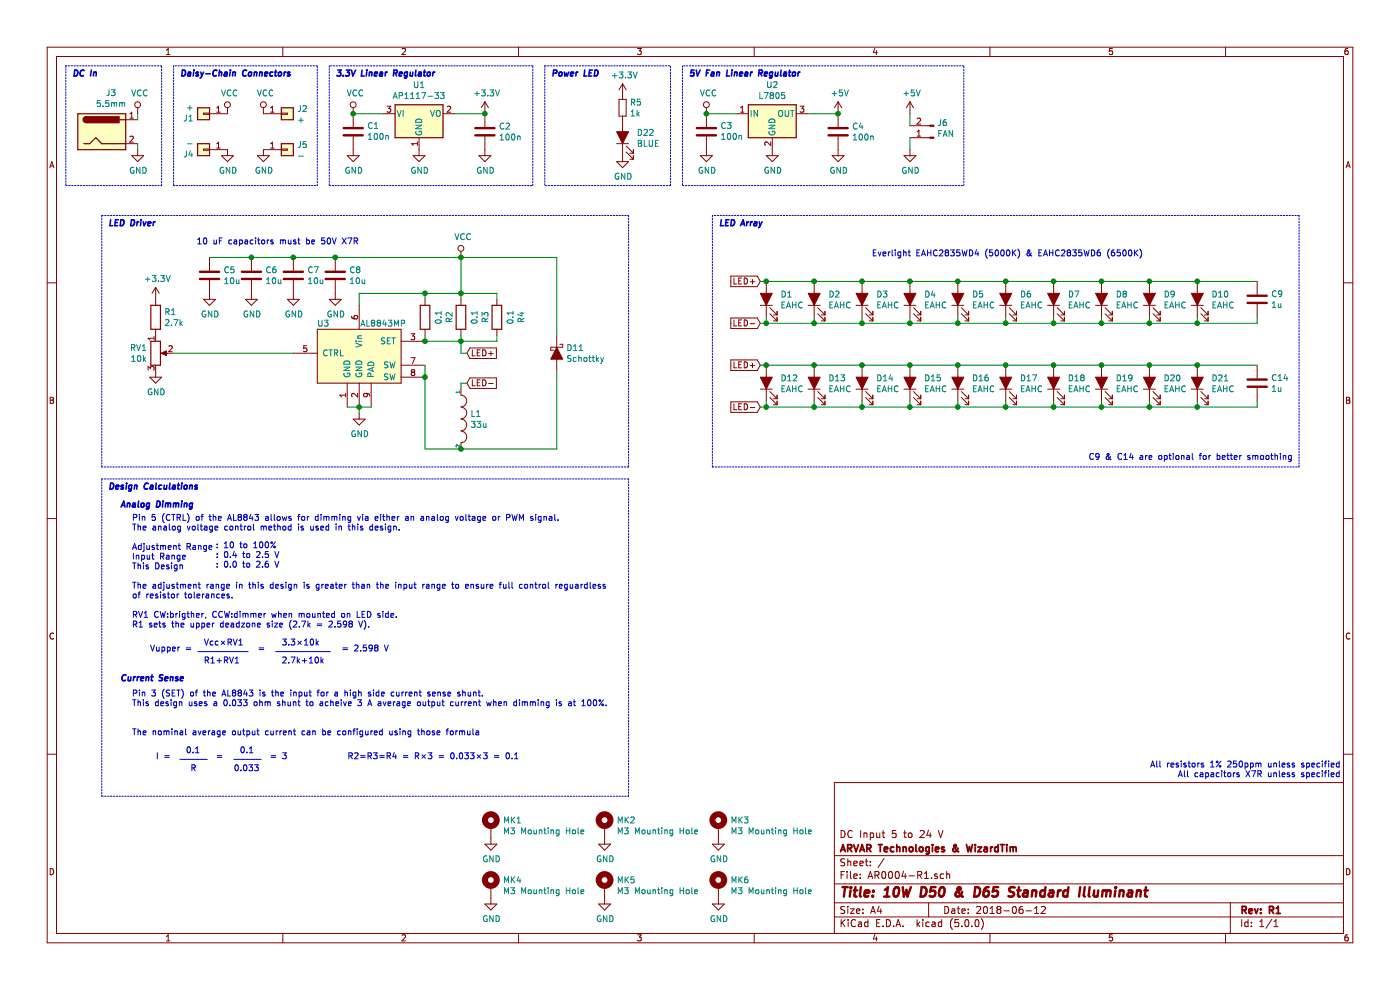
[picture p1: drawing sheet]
EESchema Schematic File Version 4
LIBS:AR0004-R1-cache
EELAYER 26 0
EELAYER END
$Descr A4 11693 8268
encoding utf-8
Sheet 1 1
Title "10W D50 & D65 Standard Illuminant"
Date "2018-06-12"
Rev "R1"
Comp "ARVAR Technologies & WizardTim"
Comment1 "DC Input 5 to 24 V"
Comment2 ""
Comment3 ""
Comment4 ""
$EndDescr
$Comp
L Device:LED_ALT D12
U 1 1
P 6400 3200
F 0 "D12" V 6438 3083 50  0000 R CNN
F 1 "EAHC" V 6347 3083 50  0000 R CNN
F 2 "LEDs:LED_PLCC_2835" H 6400 3200 50  0001 C CNN
F 3 "~" H 6400 3200 50  0001 C CNN
	1    6400 3200
	0    -1   -1   0   
$EndComp
$Comp
L Device:LED_ALT D13
U 1 1
P 6800 3200
F 0 "D13" V 6838 3083 50  0000 R CNN
F 1 "EAHC" V 6747 3083 50  0000 R CNN
F 2 "LEDs:LED_PLCC_2835" H 6800 3200 50  0001 C CNN
F 3 "~" H 6800 3200 50  0001 C CNN
	1    6800 3200
	0    -1   -1   0   
$EndComp
$Comp
L Device:LED_ALT D14
U 1 1
P 7200 3200
F 0 "D14" V 7238 3083 50  0000 R CNN
F 1 "EAHC" V 7147 3083 50  0000 R CNN
F 2 "LEDs:LED_PLCC_2835" H 7200 3200 50  0001 C CNN
F 3 "~" H 7200 3200 50  0001 C CNN
	1    7200 3200
	0    -1   -1   0   
$EndComp
$Comp
L Device:LED_ALT D15
U 1 1
P 7600 3200
F 0 "D15" V 7638 3083 50  0000 R CNN
F 1 "EAHC" V 7547 3083 50  0000 R CNN
F 2 "LEDs:LED_PLCC_2835" H 7600 3200 50  0001 C CNN
F 3 "~" H 7600 3200 50  0001 C CNN
	1    7600 3200
	0    -1   -1   0   
$EndComp
$Comp
L Device:LED_ALT D16
U 1 1
P 8000 3200
F 0 "D16" V 8038 3083 50  0000 R CNN
F 1 "EAHC" V 7947 3083 50  0000 R CNN
F 2 "LEDs:LED_PLCC_2835" H 8000 3200 50  0001 C CNN
F 3 "~" H 8000 3200 50  0001 C CNN
	1    8000 3200
	0    -1   -1   0   
$EndComp
$Comp
L Device:LED_ALT D17
U 1 1
P 8400 3200
F 0 "D17" V 8438 3083 50  0000 R CNN
F 1 "EAHC" V 8347 3083 50  0000 R CNN
F 2 "LEDs:LED_PLCC_2835" H 8400 3200 50  0001 C CNN
F 3 "~" H 8400 3200 50  0001 C CNN
	1    8400 3200
	0    -1   -1   0   
$EndComp
$Comp
L Device:LED_ALT D18
U 1 1
P 8800 3200
F 0 "D18" V 8838 3083 50  0000 R CNN
F 1 "EAHC" V 8747 3083 50  0000 R CNN
F 2 "LEDs:LED_PLCC_2835" H 8800 3200 50  0001 C CNN
F 3 "~" H 8800 3200 50  0001 C CNN
	1    8800 3200
	0    -1   -1   0   
$EndComp
$Comp
L Device:LED_ALT D19
U 1 1
P 9200 3200
F 0 "D19" V 9238 3083 50  0000 R CNN
F 1 "EAHC" V 9147 3083 50  0000 R CNN
F 2 "LEDs:LED_PLCC_2835" H 9200 3200 50  0001 C CNN
F 3 "~" H 9200 3200 50  0001 C CNN
	1    9200 3200
	0    -1   -1   0   
$EndComp
$Comp
L Device:LED_ALT D20
U 1 1
P 9600 3200
F 0 "D20" V 9638 3083 50  0000 R CNN
F 1 "EAHC" V 9547 3083 50  0000 R CNN
F 2 "LEDs:LED_PLCC_2835" H 9600 3200 50  0001 C CNN
F 3 "~" H 9600 3200 50  0001 C CNN
	1    9600 3200
	0    -1   -1   0   
$EndComp
$Comp
L Device:LED_ALT D21
U 1 1
P 10000 3200
F 0 "D21" V 10038 3083 50  0000 R CNN
F 1 "EAHC" V 9947 3083 50  0000 R CNN
F 2 "LEDs:LED_PLCC_2835" H 10000 3200 50  0001 C CNN
F 3 "~" H 10000 3200 50  0001 C CNN
	1    10000 3200
	0    -1   -1   0   
$EndComp
$Comp
L Connector_Generic:Conn_01x01 J2
U 1 1
P 2400 950
F 0 "J2" H 2480 992 50  0000 L CNN
F 1 "+" H 2480 901 50  0000 L CNN
F 2 "Measurement_Points:Test_Point_Keystone_5019_Minature" H 2400 950 50  0001 C CNN
F 3 "~" H 2400 950 50  0001 C CNN
	1    2400 950 
	1    0    0    -1  
$EndComp
$Comp
L Connector_Generic:Conn_01x01 J5
U 1 1
P 2400 1250
F 0 "J5" H 2480 1292 50  0000 L CNN
F 1 "-" H 2480 1201 50  0000 L CNN
F 2 "Measurement_Points:Test_Point_Keystone_5019_Minature" H 2400 1250 50  0001 C CNN
F 3 "~" H 2400 1250 50  0001 C CNN
	1    2400 1250
	1    0    0    -1  
$EndComp
$Comp
L Connector_Generic:Conn_01x01 J1
U 1 1
P 1700 950
F 0 "J1" H 1780 992 50  0000 L CNN
F 1 "+" H 1780 901 50  0000 L CNN
F 2 "Measurement_Points:Test_Point_Keystone_5019_Minature" H 1700 950 50  0001 C CNN
F 3 "~" H 1700 950 50  0001 C CNN
	1    1700 950 
	-1   0    0    1   
$EndComp
$Comp
L Connector_Generic:Conn_01x01 J4
U 1 1
P 1700 1250
F 0 "J4" H 1780 1292 50  0000 L CNN
F 1 "-" H 1780 1201 50  0000 L CNN
F 2 "Measurement_Points:Test_Point_Keystone_5019_Minature" H 1700 1250 50  0001 C CNN
F 3 "~" H 1700 1250 50  0001 C CNN
	1    1700 1250
	-1   0    0    1   
$EndComp
$Comp
L Connector:Barrel_Jack J3
U 1 1
P 850 1100
F 0 "J3" H 928 1425 50  0000 C CNN
F 1 "5.5mm" H 928 1334 50  0000 C CNN
F 2 "Connectors:BARREL_JACK" H 900 1060 50  0001 C CNN
F 3 "~" H 900 1060 50  0001 C CNN
	1    850  1100
	1    0    0    -1  
$EndComp
$Comp
L Mechanical:Mounting_Hole_PAD MK4
U 1 1
P 4100 7400
F 0 "MK4" H 4200 7451 50  0000 L CNN
F 1 "M3 Mounting Hole" H 4200 7360 50  0000 L CNN
F 2 "Mounting_Holes:MountingHole_3.2mm_M3_ISO14580_Pad" H 4100 7400 50  0001 C CNN
F 3 "" H 4100 7400 50  0001 C CNN
	1    4100 7400
	1    0    0    -1  
$EndComp
$Comp
L power:GND #PWR038
U 1 1
P 4100 7500
F 0 "#PWR038" H 4100 7250 50  0001 C CNN
F 1 "GND" H 4105 7327 50  0000 C CNN
F 2 "" H 4100 7500 50  0001 C CNN
F 3 "" H 4100 7500 50  0001 C CNN
	1    4100 7500
	1    0    0    -1  
$EndComp
$Comp
L Mechanical:Mounting_Hole_PAD MK1
U 1 1
P 4100 6900
F 0 "MK1" H 4200 6951 50  0000 L CNN
F 1 "M3 Mounting Hole" H 4200 6860 50  0000 L CNN
F 2 "Mounting_Holes:MountingHole_3.2mm_M3_ISO14580_Pad" H 4100 6900 50  0001 C CNN
F 3 "" H 4100 6900 50  0001 C CNN
	1    4100 6900
	1    0    0    -1  
$EndComp
$Comp
L power:GND #PWR035
U 1 1
P 4100 7000
F 0 "#PWR035" H 4100 6750 50  0001 C CNN
F 1 "GND" H 4105 6827 50  0000 C CNN
F 2 "" H 4100 7000 50  0001 C CNN
F 3 "" H 4100 7000 50  0001 C CNN
	1    4100 7000
	1    0    0    -1  
$EndComp
$Comp
L Mechanical:Mounting_Hole_PAD MK5
U 1 1
P 5050 7400
F 0 "MK5" H 5150 7451 50  0000 L CNN
F 1 "M3 Mounting Hole" H 5150 7360 50  0000 L CNN
F 2 "Mounting_Holes:MountingHole_3.2mm_M3_ISO14580_Pad" H 5050 7400 50  0001 C CNN
F 3 "" H 5050 7400 50  0001 C CNN
	1    5050 7400
	1    0    0    -1  
$EndComp
$Comp
L power:GND #PWR039
U 1 1
P 5050 7500
F 0 "#PWR039" H 5050 7250 50  0001 C CNN
F 1 "GND" H 5055 7327 50  0000 C CNN
F 2 "" H 5050 7500 50  0001 C CNN
F 3 "" H 5050 7500 50  0001 C CNN
	1    5050 7500
	1    0    0    -1  
$EndComp
$Comp
L Mechanical:Mounting_Hole_PAD MK2
U 1 1
P 5050 6900
F 0 "MK2" H 5150 6951 50  0000 L CNN
F 1 "M3 Mounting Hole" H 5150 6860 50  0000 L CNN
F 2 "Mounting_Holes:MountingHole_3.2mm_M3_ISO14580_Pad" H 5050 6900 50  0001 C CNN
F 3 "" H 5050 6900 50  0001 C CNN
	1    5050 6900
	1    0    0    -1  
$EndComp
$Comp
L power:GND #PWR036
U 1 1
P 5050 7000
F 0 "#PWR036" H 5050 6750 50  0001 C CNN
F 1 "GND" H 5055 6827 50  0000 C CNN
F 2 "" H 5050 7000 50  0001 C CNN
F 3 "" H 5050 7000 50  0001 C CNN
	1    5050 7000
	1    0    0    -1  
$EndComp
$Comp
L Device:LED_ALT D1
U 1 1
P 6400 2500
F 0 "D1" V 6438 2383 50  0000 R CNN
F 1 "EAHC" V 6347 2383 50  0000 R CNN
F 2 "LEDs:LED_PLCC_2835" H 6400 2500 50  0001 C CNN
F 3 "~" H 6400 2500 50  0001 C CNN
	1    6400 2500
	0    -1   -1   0   
$EndComp
$Comp
L Device:LED_ALT D2
U 1 1
P 6800 2500
F 0 "D2" V 6838 2383 50  0000 R CNN
F 1 "EAHC" V 6747 2383 50  0000 R CNN
F 2 "LEDs:LED_PLCC_2835" H 6800 2500 50  0001 C CNN
F 3 "~" H 6800 2500 50  0001 C CNN
	1    6800 2500
	0    -1   -1   0   
$EndComp
$Comp
L Device:LED_ALT D3
U 1 1
P 7200 2500
F 0 "D3" V 7238 2383 50  0000 R CNN
F 1 "EAHC" V 7147 2383 50  0000 R CNN
F 2 "LEDs:LED_PLCC_2835" H 7200 2500 50  0001 C CNN
F 3 "~" H 7200 2500 50  0001 C CNN
	1    7200 2500
	0    -1   -1   0   
$EndComp
$Comp
L Device:LED_ALT D4
U 1 1
P 7600 2500
F 0 "D4" V 7638 2383 50  0000 R CNN
F 1 "EAHC" V 7547 2383 50  0000 R CNN
F 2 "LEDs:LED_PLCC_2835" H 7600 2500 50  0001 C CNN
F 3 "~" H 7600 2500 50  0001 C CNN
	1    7600 2500
	0    -1   -1   0   
$EndComp
$Comp
L Device:LED_ALT D5
U 1 1
P 8000 2500
F 0 "D5" V 8038 2383 50  0000 R CNN
F 1 "EAHC" V 7947 2383 50  0000 R CNN
F 2 "LEDs:LED_PLCC_2835" H 8000 2500 50  0001 C CNN
F 3 "~" H 8000 2500 50  0001 C CNN
	1    8000 2500
	0    -1   -1   0   
$EndComp
$Comp
L Device:LED_ALT D6
U 1 1
P 8400 2500
F 0 "D6" V 8438 2383 50  0000 R CNN
F 1 "EAHC" V 8347 2383 50  0000 R CNN
F 2 "LEDs:LED_PLCC_2835" H 8400 2500 50  0001 C CNN
F 3 "~" H 8400 2500 50  0001 C CNN
	1    8400 2500
	0    -1   -1   0   
$EndComp
$Comp
L Device:LED_ALT D7
U 1 1
P 8800 2500
F 0 "D7" V 8838 2383 50  0000 R CNN
F 1 "EAHC" V 8747 2383 50  0000 R CNN
F 2 "LEDs:LED_PLCC_2835" H 8800 2500 50  0001 C CNN
F 3 "~" H 8800 2500 50  0001 C CNN
	1    8800 2500
	0    -1   -1   0   
$EndComp
$Comp
L Device:LED_ALT D8
U 1 1
P 9200 2500
F 0 "D8" V 9238 2383 50  0000 R CNN
F 1 "EAHC" V 9147 2383 50  0000 R CNN
F 2 "LEDs:LED_PLCC_2835" H 9200 2500 50  0001 C CNN
F 3 "~" H 9200 2500 50  0001 C CNN
	1    9200 2500
	0    -1   -1   0   
$EndComp
$Comp
L Device:LED_ALT D9
U 1 1
P 9600 2500
F 0 "D9" V 9638 2383 50  0000 R CNN
F 1 "EAHC" V 9547 2383 50  0000 R CNN
F 2 "LEDs:LED_PLCC_2835" H 9600 2500 50  0001 C CNN
F 3 "~" H 9600 2500 50  0001 C CNN
	1    9600 2500
	0    -1   -1   0   
$EndComp
$Comp
L Device:LED_ALT D10
U 1 1
P 10000 2500
F 0 "D10" V 10038 2383 50  0000 R CNN
F 1 "EAHC" V 9947 2383 50  0000 R CNN
F 2 "LEDs:LED_PLCC_2835" H 10000 2500 50  0001 C CNN
F 3 "~" H 10000 2500 50  0001 C CNN
	1    10000 2500
	0    -1   -1   0   
$EndComp
$Comp
L Mechanical:Mounting_Hole_PAD MK6
U 1 1
P 6000 7400
F 0 "MK6" H 6100 7451 50  0000 L CNN
F 1 "M3 Mounting Hole" H 6100 7360 50  0000 L CNN
F 2 "Mounting_Holes:MountingHole_3.2mm_M3_ISO14580_Pad" H 6000 7400 50  0001 C CNN
F 3 "" H 6000 7400 50  0001 C CNN
	1    6000 7400
	1    0    0    -1  
$EndComp
$Comp
L power:GND #PWR040
U 1 1
P 6000 7500
F 0 "#PWR040" H 6000 7250 50  0001 C CNN
F 1 "GND" H 6005 7327 50  0000 C CNN
F 2 "" H 6000 7500 50  0001 C CNN
F 3 "" H 6000 7500 50  0001 C CNN
	1    6000 7500
	1    0    0    -1  
$EndComp
$Comp
L Mechanical:Mounting_Hole_PAD MK3
U 1 1
P 6000 6900
F 0 "MK3" H 6100 6951 50  0000 L CNN
F 1 "M3 Mounting Hole" H 6100 6860 50  0000 L CNN
F 2 "Mounting_Holes:MountingHole_3.2mm_M3_ISO14580_Pad" H 6000 6900 50  0001 C CNN
F 3 "" H 6000 6900 50  0001 C CNN
	1    6000 6900
	1    0    0    -1  
$EndComp
$Comp
L power:GND #PWR037
U 1 1
P 6000 7000
F 0 "#PWR037" H 6000 6750 50  0001 C CNN
F 1 "GND" H 6005 6827 50  0000 C CNN
F 2 "" H 6000 7000 50  0001 C CNN
F 3 "" H 6000 7000 50  0001 C CNN
	1    6000 7000
	1    0    0    -1  
$EndComp
$Comp
L Device:R R2
U 1 1
P 3550 2650
F 0 "R2" V 3343 2650 50  0000 C CNN
F 1 "0.1" V 3434 2650 50  0000 C CNN
F 2 "Resistors_SMD:R_1206" V 3480 2650 50  0001 C CNN
F 3 "~" H 3550 2650 50  0001 C CNN
	1    3550 2650
	-1   0    0    1   
$EndComp
$Comp
L pspice:INDUCTOR L1
U 1 1
P 3850 3500
F 0 "L1" V 3804 3578 50  0000 L CNN
F 1 "33u" V 3895 3578 50  0000 L CNN
F 2 "Choke_SMD:Choke_SMD_12x12mm_h4.5mm" H 3850 3500 50  0001 C CNN
F 3 "" H 3850 3500 50  0001 C CNN
	1    3850 3500
	0    1    1    0   
$EndComp
$Comp
L Device:C C9
U 1 1
P 10500 2500
F 0 "C9" H 10615 2546 50  0000 L CNN
F 1 "1u" H 10615 2455 50  0000 L CNN
F 2 "Resistors_SMD:R_1206" H 10538 2350 50  0001 C CNN
F 3 "~" H 10500 2500 50  0001 C CNN
	1    10500 2500
	1    0    0    -1  
$EndComp
$Comp
L Device:C C14
U 1 1
P 10500 3200
F 0 "C14" H 10615 3246 50  0000 L CNN
F 1 "1u" H 10615 3155 50  0000 L CNN
F 2 "Resistors_SMD:R_1206" H 10538 3050 50  0001 C CNN
F 3 "~" H 10500 3200 50  0001 C CNN
	1    10500 3200
	1    0    0    -1  
$EndComp
$Comp
L power:GND #PWR010
U 1 1
P 1900 1250
F 0 "#PWR010" H 1900 1000 50  0001 C CNN
F 1 "GND" H 1905 1077 50  0000 C CNN
F 2 "" H 1900 1250 50  0001 C CNN
F 3 "" H 1900 1250 50  0001 C CNN
	1    1900 1250
	1    0    0    -1  
$EndComp
$Comp
L power:GND #PWR011
U 1 1
P 2200 1250
F 0 "#PWR011" H 2200 1000 50  0001 C CNN
F 1 "GND" H 2205 1077 50  0000 C CNN
F 2 "" H 2200 1250 50  0001 C CNN
F 3 "" H 2200 1250 50  0001 C CNN
	1    2200 1250
	1    0    0    -1  
$EndComp
$Comp
L power:VCC #PWR01
U 1 1
P 1900 950
F 0 "#PWR01" H 1900 800 50  0001 C CNN
F 1 "VCC" H 1917 1123 50  0000 C CNN
F 2 "" H 1900 950 50  0001 C CNN
F 3 "" H 1900 950 50  0001 C CNN
	1    1900 950 
	1    0    0    -1  
$EndComp
$Comp
L power:VCC #PWR02
U 1 1
P 2200 950
F 0 "#PWR02" H 2200 800 50  0001 C CNN
F 1 "VCC" H 2217 1123 50  0000 C CNN
F 2 "" H 2200 950 50  0001 C CNN
F 3 "" H 2200 950 50  0001 C CNN
	1    2200 950 
	1    0    0    -1  
$EndComp
$Comp
L power:VCC #PWR03
U 1 1
P 1150 950
F 0 "#PWR03" H 1150 800 50  0001 C CNN
F 1 "VCC" H 1167 1123 50  0000 C CNN
F 2 "" H 1150 950 50  0001 C CNN
F 3 "" H 1150 950 50  0001 C CNN
	1    1150 950 
	1    0    0    -1  
$EndComp
$Comp
L power:GND #PWR08
U 1 1
P 1150 1250
F 0 "#PWR08" H 1150 1000 50  0001 C CNN
F 1 "GND" H 1155 1077 50  0000 C CNN
F 2 "" H 1150 1250 50  0001 C CNN
F 3 "" H 1150 1250 50  0001 C CNN
	1    1150 1250
	1    0    0    -1  
$EndComp
$Comp
L power:VCC #PWR04
U 1 1
P 2950 950
F 0 "#PWR04" H 2950 800 50  0001 C CNN
F 1 "VCC" H 2967 1123 50  0000 C CNN
F 2 "" H 2950 950 50  0001 C CNN
F 3 "" H 2950 950 50  0001 C CNN
	1    2950 950 
	1    0    0    -1  
$EndComp
$Comp
L power:GND #PWR014
U 1 1
P 3500 1250
F 0 "#PWR014" H 3500 1000 50  0001 C CNN
F 1 "GND" H 3505 1077 50  0000 C CNN
F 2 "" H 3500 1250 50  0001 C CNN
F 3 "" H 3500 1250 50  0001 C CNN
	1    3500 1250
	1    0    0    -1  
$EndComp
$Comp
L Device:C C2
U 1 1
P 4050 1100
F 0 "C2" H 4165 1146 50  0000 L CNN
F 1 "100n" H 4165 1055 50  0000 L CNN
F 2 "Resistors_SMD:R_0603" H 4088 950 50  0001 C CNN
F 3 "~" H 4050 1100 50  0001 C CNN
	1    4050 1100
	1    0    0    -1  
$EndComp
$Comp
L power:GND #PWR015
U 1 1
P 4050 1250
F 0 "#PWR015" H 4050 1000 50  0001 C CNN
F 1 "GND" H 4055 1077 50  0000 C CNN
F 2 "" H 4050 1250 50  0001 C CNN
F 3 "" H 4050 1250 50  0001 C CNN
	1    4050 1250
	1    0    0    -1  
$EndComp
$Comp
L Device:C C1
U 1 1
P 2950 1100
F 0 "C1" H 2835 1054 50  0000 R CNN
F 1 "100n" H 2835 1145 50  0000 R CNN
F 2 "Resistors_SMD:R_0603" H 2988 950 50  0001 C CNN
F 3 "~" H 2950 1100 50  0001 C CNN
	1    2950 1100
	-1   0    0    1   
$EndComp
$Comp
L power:GND #PWR013
U 1 1
P 2950 1250
F 0 "#PWR013" H 2950 1000 50  0001 C CNN
F 1 "GND" H 2955 1077 50  0000 C CNN
F 2 "" H 2950 1250 50  0001 C CNN
F 3 "" H 2950 1250 50  0001 C CNN
	1    2950 1250
	1    0    0    -1  
$EndComp
Wire Wire Line
	3200 950  2950 950 
Connection ~ 2950 950 
Wire Wire Line
	3800 950  4050 950 
$Comp
L Regulator_Linear:AP1117-33 U1
U 1 1
P 3500 950
F 0 "U1" H 3500 1192 50  0000 C CNN
F 1 "AP1117-33" H 3500 1101 50  0000 C CNN
F 2 "TO_SOT_Packages_SMD:SOT-223-3_TabPin2" H 3500 1150 50  0001 C CNN
F 3 "http://www.diodes.com/datasheets/AP1117.pdf" H 3600 700 50  0001 C CNN
	1    3500 950 
	1    0    0    -1  
$EndComp
$Comp
L power:+3.3V #PWR05
U 1 1
P 4050 950
F 0 "#PWR05" H 4050 800 50  0001 C CNN
F 1 "+3.3V" H 4065 1123 50  0000 C CNN
F 2 "" H 4050 950 50  0001 C CNN
F 3 "" H 4050 950 50  0001 C CNN
	1    4050 950 
	1    0    0    -1  
$EndComp
Connection ~ 4050 950 
$Comp
L Device:R R3
U 1 1
P 3850 2650
F 0 "R3" V 3643 2650 50  0000 C CNN
F 1 "0.1" V 3734 2650 50  0000 C CNN
F 2 "Resistors_SMD:R_1206" V 3780 2650 50  0001 C CNN
F 3 "~" H 3850 2650 50  0001 C CNN
	1    3850 2650
	-1   0    0    1   
$EndComp
Wire Wire Line
	10000 3050 9600 3050
Wire Wire Line
	9600 3050 9200 3050
Connection ~ 9600 3050
Wire Wire Line
	8800 3050 9200 3050
Connection ~ 9200 3050
Wire Wire Line
	8800 3050 8400 3050
Connection ~ 8800 3050
Wire Wire Line
	8400 3050 8000 3050
Connection ~ 8400 3050
Wire Wire Line
	8000 3050 7600 3050
Connection ~ 8000 3050
Wire Wire Line
	7600 3050 7200 3050
Connection ~ 7600 3050
Wire Wire Line
	7200 3050 6800 3050
Connection ~ 7200 3050
Wire Wire Line
	6800 3050 6400 3050
Connection ~ 6800 3050
Wire Wire Line
	6800 2350 7200 2350
Connection ~ 6800 2350
Wire Wire Line
	7200 2350 7600 2350
Connection ~ 7200 2350
Wire Wire Line
	8000 2350 7600 2350
Connection ~ 7600 2350
Wire Wire Line
	8000 2350 8400 2350
Connection ~ 8000 2350
Wire Wire Line
	8400 2350 8800 2350
Connection ~ 8400 2350
Wire Wire Line
	8800 2350 9200 2350
Connection ~ 8800 2350
Wire Wire Line
	9600 2350 9200 2350
Connection ~ 9200 2350
Wire Wire Line
	9600 2350 10000 2350
Connection ~ 9600 2350
Wire Wire Line
	10000 2350 10500 2350
Wire Wire Line
	10500 2650 10500 2700
Wire Wire Line
	10500 2700 10000 2700
Wire Wire Line
	10000 2700 10000 2650
Wire Wire Line
	10000 2700 9600 2700
Wire Wire Line
	9600 2700 9600 2650
Connection ~ 10000 2700
Wire Wire Line
	9600 2700 9200 2700
Wire Wire Line
	9200 2700 9200 2650
Connection ~ 9600 2700
Wire Wire Line
	9200 2700 8800 2700
Wire Wire Line
	8800 2700 8800 2650
Connection ~ 9200 2700
Wire Wire Line
	8800 2700 8400 2700
Wire Wire Line
	8400 2700 8400 2650
Connection ~ 8800 2700
Wire Wire Line
	8400 2700 8000 2700
Wire Wire Line
	8000 2700 8000 2650
Connection ~ 8400 2700
Wire Wire Line
	8000 2700 7600 2700
Wire Wire Line
	7600 2700 7600 2650
Connection ~ 8000 2700
Wire Wire Line
	7600 2700 7200 2700
Wire Wire Line
	7200 2700 7200 2650
Connection ~ 7600 2700
Wire Wire Line
	7200 2700 6800 2700
Wire Wire Line
	6800 2700 6800 2650
Connection ~ 7200 2700
Wire Wire Line
	6800 2700 6400 2700
Wire Wire Line
	6400 2700 6400 2650
Connection ~ 6800 2700
Wire Wire Line
	10000 3400 9600 3400
Wire Wire Line
	9600 3400 9600 3350
Wire Wire Line
	9600 3400 9200 3400
Wire Wire Line
	9200 3400 9200 3350
Connection ~ 9600 3400
Wire Wire Line
	9200 3400 8800 3400
Wire Wire Line
	8800 3400 8800 3350
Connection ~ 9200 3400
Wire Wire Line
	8800 3400 8400 3400
Wire Wire Line
	8400 3400 8400 3350
Connection ~ 8800 3400
Wire Wire Line
	8400 3400 8000 3400
Wire Wire Line
	8000 3400 8000 3350
Connection ~ 8400 3400
Wire Wire Line
	8000 3400 7600 3400
Wire Wire Line
	7600 3400 7600 3350
Connection ~ 8000 3400
Wire Wire Line
	7600 3400 7200 3400
Wire Wire Line
	7200 3400 7200 3350
Connection ~ 7600 3400
Wire Wire Line
	7200 3400 6800 3400
Wire Wire Line
	6800 3400 6800 3350
Connection ~ 7200 3400
Wire Wire Line
	6800 3400 6400 3400
Wire Wire Line
	6400 3400 6400 3350
Connection ~ 6800 3400
Wire Wire Line
	10000 3350 10000 3400
Connection ~ 10000 3400
Wire Wire Line
	10500 3050 10000 3050
Connection ~ 10000 3050
Wire Wire Line
	10500 3350 10500 3400
Wire Wire Line
	10500 3400 10000 3400
$Comp
L Connector:Conn_01x02_Male J6
U 1 1
P 7800 1150
F 0 "J6" H 7773 1030 50  0000 R CNN
F 1 "FAN" H 7773 1121 50  0000 R CNN
F 2 "Pin_Headers:Pin_Header_Straight_1x02_Pitch2.54mm" H 7800 1150 50  0001 C CNN
F 3 "~" H 7800 1150 50  0001 C CNN
	1    7800 1150
	-1   0    0    1   
$EndComp
$Comp
L Regulator_Linear:L7805 U2
U 1 1
P 6450 950
F 0 "U2" H 6450 1192 50  0000 C CNN
F 1 "L7805" H 6450 1101 50  0000 C CNN
F 2 "TO_SOT_Packages_SMD:TO-252-2" H 6475 800 50  0001 L CIN
F 3 "http://www.st.com/content/ccc/resource/technical/document/datasheet/41/4f/b3/b0/12/d4/47/88/CD00000444.pdf/files/CD00000444.pdf/jcr:content/translations/en.CD00000444.pdf" H 6450 900 50  0001 C CNN
	1    6450 950 
	1    0    0    -1  
$EndComp
$Comp
L power:VCC #PWR06
U 1 1
P 5900 950
F 0 "#PWR06" H 5900 800 50  0001 C CNN
F 1 "VCC" H 5917 1123 50  0000 C CNN
F 2 "" H 5900 950 50  0001 C CNN
F 3 "" H 5900 950 50  0001 C CNN
	1    5900 950 
	1    0    0    -1  
$EndComp
$Comp
L power:GND #PWR017
U 1 1
P 6450 1250
F 0 "#PWR017" H 6450 1000 50  0001 C CNN
F 1 "GND" H 6455 1077 50  0000 C CNN
F 2 "" H 6450 1250 50  0001 C CNN
F 3 "" H 6450 1250 50  0001 C CNN
	1    6450 1250
	1    0    0    -1  
$EndComp
$Comp
L Device:C C4
U 1 1
P 7000 1100
F 0 "C4" H 7115 1146 50  0000 L CNN
F 1 "100n" H 7115 1055 50  0000 L CNN
F 2 "Resistors_SMD:R_0603" H 7038 950 50  0001 C CNN
F 3 "~" H 7000 1100 50  0001 C CNN
	1    7000 1100
	1    0    0    -1  
$EndComp
$Comp
L power:GND #PWR018
U 1 1
P 7000 1250
F 0 "#PWR018" H 7000 1000 50  0001 C CNN
F 1 "GND" H 7005 1077 50  0000 C CNN
F 2 "" H 7000 1250 50  0001 C CNN
F 3 "" H 7000 1250 50  0001 C CNN
	1    7000 1250
	1    0    0    -1  
$EndComp
$Comp
L Device:C C3
U 1 1
P 5900 1100
F 0 "C3" H 5785 1054 50  0000 R CNN
F 1 "100n" H 5785 1145 50  0000 R CNN
F 2 "Resistors_SMD:R_0603" H 5938 950 50  0001 C CNN
F 3 "~" H 5900 1100 50  0001 C CNN
	1    5900 1100
	-1   0    0    1   
$EndComp
$Comp
L power:GND #PWR016
U 1 1
P 5900 1250
F 0 "#PWR016" H 5900 1000 50  0001 C CNN
F 1 "GND" H 5905 1077 50  0000 C CNN
F 2 "" H 5900 1250 50  0001 C CNN
F 3 "" H 5900 1250 50  0001 C CNN
	1    5900 1250
	1    0    0    -1  
$EndComp
Wire Wire Line
	6150 950  5900 950 
Connection ~ 5900 950 
Wire Wire Line
	6750 950  7000 950 
$Comp
L power:+5V #PWR07
U 1 1
P 7000 950
F 0 "#PWR07" H 7000 800 50  0001 C CNN
F 1 "+5V" H 7015 1123 50  0000 C CNN
F 2 "" H 7000 950 50  0001 C CNN
F 3 "" H 7000 950 50  0001 C CNN
	1    7000 950 
	1    0    0    -1  
$EndComp
Connection ~ 7000 950 
$Comp
L power:GND #PWR012
U 1 1
P 7600 1250
F 0 "#PWR012" H 7600 1000 50  0001 C CNN
F 1 "GND" H 7605 1077 50  0000 C CNN
F 2 "" H 7600 1250 50  0001 C CNN
F 3 "" H 7600 1250 50  0001 C CNN
	1    7600 1250
	1    0    0    -1  
$EndComp
$Comp
L power:+5V #PWR09
U 1 1
P 7600 950
F 0 "#PWR09" H 7600 800 50  0001 C CNN
F 1 "+5V" H 7615 1123 50  0000 C CNN
F 2 "" H 7600 950 50  0001 C CNN
F 3 "" H 7600 950 50  0001 C CNN
	1    7600 950 
	1    0    0    -1  
$EndComp
$Comp
L power:VCC #PWR019
U 1 1
P 3850 2150
F 0 "#PWR019" H 3850 2000 50  0001 C CNN
F 1 "VCC" H 3867 2323 50  0000 C CNN
F 2 "" H 3850 2150 50  0001 C CNN
F 3 "" H 3850 2150 50  0001 C CNN
	1    3850 2150
	1    0    0    -1  
$EndComp
$Comp
L Device:D_Schottky_ALT D11
U 1 1
P 4650 2950
F 0 "D11" V 4604 3029 50  0000 L CNN
F 1 "Schottky" V 4695 3029 50  0000 L CNN
F 2 "Diodes_SMD:D_SMB" H 4650 2950 50  0001 C CNN
F 3 "~" H 4650 2950 50  0001 C CNN
	1    4650 2950
	0    1    1    0   
$EndComp
$Comp
L Device:R R4
U 1 1
P 4150 2650
F 0 "R4" V 3943 2650 50  0000 C CNN
F 1 "0.1" V 4034 2650 50  0000 C CNN
F 2 "Resistors_SMD:R_1206" V 4080 2650 50  0001 C CNN
F 3 "~" H 4150 2650 50  0001 C CNN
	1    4150 2650
	-1   0    0    1   
$EndComp
Wire Wire Line
	3850 2150 3850 2450
Wire Wire Line
	4150 2500 4150 2450
Wire Wire Line
	4150 2450 3850 2450
Connection ~ 3850 2450
Wire Wire Line
	3850 2450 3850 2500
Wire Wire Line
	3550 2500 3550 2450
Wire Wire Line
	3550 2450 3850 2450
Wire Wire Line
	3850 2800 3850 2850
Wire Wire Line
	3850 2850 4150 2850
Wire Wire Line
	3850 2850 3550 2850
Wire Wire Line
	3550 2850 3550 2800
Connection ~ 3850 2850
Connection ~ 3850 2150
Wire Wire Line
	6400 2350 6800 2350
Wire Wire Line
	4150 2850 4150 2800
$Comp
L Device:R_POT RV1
U 1 1
P 1300 2950
F 0 "RV1" H 1230 2996 50  0000 R CNN
F 1 "10k" H 1230 2905 50  0000 R CNN
F 2 "Potentiometers:Potentiometer_Alps_RK09K_Vertical" H 1300 2950 50  0001 C CNN
F 3 "~" H 1300 2950 50  0001 C CNN
	1    1300 2950
	1    0    0    -1  
$EndComp
$Comp
L Device:C C8
U 1 1
P 2800 2300
F 0 "C8" H 2915 2346 50  0000 L CNN
F 1 "10u" H 2915 2255 50  0000 L CNN
F 2 "Resistors_SMD:R_1210" H 2838 2150 50  0001 C CNN
F 3 "~" H 2800 2300 50  0001 C CNN
	1    2800 2300
	1    0    0    -1  
$EndComp
$Comp
L Device:C C7
U 1 1
P 2450 2300
F 0 "C7" H 2565 2346 50  0000 L CNN
F 1 "10u" H 2565 2255 50  0000 L CNN
F 2 "Resistors_SMD:R_1210" H 2488 2150 50  0001 C CNN
F 3 "~" H 2450 2300 50  0001 C CNN
	1    2450 2300
	1    0    0    -1  
$EndComp
$Comp
L Device:C C6
U 1 1
P 2100 2300
F 0 "C6" H 2215 2346 50  0000 L CNN
F 1 "10u" H 2215 2255 50  0000 L CNN
F 2 "Resistors_SMD:R_1210" H 2138 2150 50  0001 C CNN
F 3 "~" H 2100 2300 50  0001 C CNN
	1    2100 2300
	1    0    0    -1  
$EndComp
$Comp
L Device:R R1
U 1 1
P 1300 2650
F 0 "R1" H 1370 2696 50  0000 L CNN
F 1 "2.7k" H 1370 2605 50  0000 L CNN
F 2 "Resistors_SMD:R_0603" V 1230 2650 50  0001 C CNN
F 3 "~" H 1300 2650 50  0001 C CNN
	1    1300 2650
	1    0    0    -1  
$EndComp
$Comp
L power:+3.3V #PWR024
U 1 1
P 1300 2500
F 0 "#PWR024" H 1300 2350 50  0001 C CNN
F 1 "+3.3V" H 1315 2673 50  0000 C CNN
F 2 "" H 1300 2500 50  0001 C CNN
F 3 "" H 1300 2500 50  0001 C CNN
	1    1300 2500
	1    0    0    -1  
$EndComp
$Comp
L power:GND #PWR025
U 1 1
P 1300 3100
F 0 "#PWR025" H 1300 2850 50  0001 C CNN
F 1 "GND" H 1305 2927 50  0000 C CNN
F 2 "" H 1300 3100 50  0001 C CNN
F 3 "" H 1300 3100 50  0001 C CNN
	1    1300 3100
	1    0    0    -1  
$EndComp
$Comp
L power:GND #PWR026
U 1 1
P 3000 3450
F 0 "#PWR026" H 3000 3200 50  0001 C CNN
F 1 "GND" H 3005 3277 50  0000 C CNN
F 2 "" H 3000 3450 50  0001 C CNN
F 3 "" H 3000 3450 50  0001 C CNN
	1    3000 3450
	1    0    0    -1  
$EndComp
Wire Wire Line
	3550 2450 3000 2450
Wire Wire Line
	3000 2450 3000 2550
Wire Wire Line
	3000 3400 3000 3450
Connection ~ 3000 3400
$Comp
L power:GND #PWR023
U 1 1
P 2800 2450
F 0 "#PWR023" H 2800 2200 50  0001 C CNN
F 1 "GND" H 2805 2277 50  0000 C CNN
F 2 "" H 2800 2450 50  0001 C CNN
F 3 "" H 2800 2450 50  0001 C CNN
	1    2800 2450
	1    0    0    -1  
$EndComp
$Comp
L power:GND #PWR022
U 1 1
P 2450 2450
F 0 "#PWR022" H 2450 2200 50  0001 C CNN
F 1 "GND" H 2455 2277 50  0000 C CNN
F 2 "" H 2450 2450 50  0001 C CNN
F 3 "" H 2450 2450 50  0001 C CNN
	1    2450 2450
	1    0    0    -1  
$EndComp
$Comp
L power:GND #PWR021
U 1 1
P 2100 2450
F 0 "#PWR021" H 2100 2200 50  0001 C CNN
F 1 "GND" H 2105 2277 50  0000 C CNN
F 2 "" H 2100 2450 50  0001 C CNN
F 3 "" H 2100 2450 50  0001 C CNN
	1    2100 2450
	1    0    0    -1  
$EndComp
Wire Wire Line
	2800 2150 2450 2150
Wire Wire Line
	2450 2150 2100 2150
Connection ~ 2450 2150
Wire Wire Line
	3850 2150 2800 2150
Connection ~ 2800 2150
$Comp
L Device:C C5
U 1 1
P 1750 2300
F 0 "C5" H 1865 2346 50  0000 L CNN
F 1 "10u" H 1865 2255 50  0000 L CNN
F 2 "Resistors_SMD:R_1210" H 1788 2150 50  0001 C CNN
F 3 "~" H 1750 2300 50  0001 C CNN
	1    1750 2300
	1    0    0    -1  
$EndComp
$Comp
L power:GND #PWR020
U 1 1
P 1750 2450
F 0 "#PWR020" H 1750 2200 50  0001 C CNN
F 1 "GND" H 1755 2277 50  0000 C CNN
F 2 "" H 1750 2450 50  0001 C CNN
F 3 "" H 1750 2450 50  0001 C CNN
	1    1750 2450
	1    0    0    -1  
$EndComp
Wire Wire Line
	1750 2150 2100 2150
Connection ~ 2100 2150
Wire Wire Line
	2450 2950 1450 2950
Wire Wire Line
	3550 3750 3550 3150
Connection ~ 3550 2450
Connection ~ 10000 2350
$Comp
L Device:LED_ALT D22
U 1 1
P 5200 1150
F 0 "D22" V 5238 1033 50  0000 R CNN
F 1 "BLUE" V 5147 1033 50  0000 R CNN
F 2 "LEDs:LED_0603" H 5200 1150 50  0001 C CNN
F 3 "~" H 5200 1150 50  0001 C CNN
	1    5200 1150
	0    -1   -1   0   
$EndComp
$Comp
L power:GND #PWR0101
U 1 1
P 5200 1300
F 0 "#PWR0101" H 5200 1050 50  0001 C CNN
F 1 "GND" H 5205 1127 50  0000 C CNN
F 2 "" H 5200 1300 50  0001 C CNN
F 3 "" H 5200 1300 50  0001 C CNN
	1    5200 1300
	1    0    0    -1  
$EndComp
$Comp
L power:+3.3V #PWR0102
U 1 1
P 5200 800
F 0 "#PWR0102" H 5200 650 50  0001 C CNN
F 1 "+3.3V" H 5215 973 50  0000 C CNN
F 2 "" H 5200 800 50  0001 C CNN
F 3 "" H 5200 800 50  0001 C CNN
	1    5200 800 
	1    0    0    -1  
$EndComp
Wire Wire Line
	3550 3750 3850 3750
Connection ~ 3850 3750
Wire Wire Line
	4650 2800 4650 2150
Wire Wire Line
	3850 3750 4650 3750
Wire Wire Line
	4650 2150 3850 2150
Wire Wire Line
	4650 3100 4650 3750
Text GLabel 3900 3200 2    50   Input ~ 0
LED-
Text GLabel 3900 2950 2    50   Input ~ 0
LED+
Wire Wire Line
	3900 2950 3850 2950
Wire Wire Line
	3850 2950 3850 2850
Wire Wire Line
	3900 3200 3850 3200
Wire Wire Line
	3850 3200 3850 3250
$Comp
L AL8861MP:AL8843MP U3
U 1 1
P 3000 2750
F 0 "U3" H 2700 2800 50  0000 C CNN
F 1 "AL8843MP" H 3200 2800 50  0000 C CNN
F 2 "Housings_SOIC:HTSOP-8-1EP_3.9x4.9mm_Pitch1.27mm_ThermalVias_LargeCopper" H 3000 2750 50  0001 C CNN
F 3 "" H 3000 2750 50  0001 C CNN
	1    3000 2750
	1    0    0    -1  
$EndComp
Connection ~ 3550 2850
Wire Wire Line
	3550 3050 3550 3150
Connection ~ 3550 3150
Wire Wire Line
	3000 3400 3100 3400
Wire Wire Line
	2900 3400 3000 3400
Text GLabel 6350 2350 0    50   Input ~ 0
LED+
Text GLabel 6350 2700 0    50   Input ~ 0
LED-
Text GLabel 6350 3050 0    50   Input ~ 0
LED+
Text GLabel 6350 3400 0    50   Input ~ 0
LED-
Wire Wire Line
	6400 3400 6350 3400
Connection ~ 6400 3400
Wire Wire Line
	6400 3050 6350 3050
Connection ~ 6400 3050
Wire Wire Line
	6400 2700 6350 2700
Connection ~ 6400 2700
Wire Wire Line
	6400 2350 6350 2350
Connection ~ 6400 2350
Wire Wire Line
	1150 1000 1150 950 
Wire Wire Line
	1150 1200 1150 1250
Wire Notes Line
	550  550  550  1550
Wire Notes Line
	550  1550 1350 1550
Wire Notes Line
	1350 1550 1350 550 
Wire Notes Line
	1350 550  550  550 
Wire Notes Line
	1450 550  1450 1550
Wire Notes Line
	1450 1550 2650 1550
Wire Notes Line
	2650 1550 2650 550 
Wire Notes Line
	2650 550  1450 550 
Wire Notes Line
	2750 550  2750 1550
Wire Notes Line
	2750 1550 4450 1550
Wire Notes Line
	4450 1550 4450 550 
Wire Notes Line
	4450 550  2750 550 
Wire Notes Line
	5700 550  5700 1550
Wire Wire Line
	7600 950  7600 1050
Wire Wire Line
	7600 1150 7600 1250
Wire Notes Line
	5700 1550 8050 1550
Wire Notes Line
	8050 1550 8050 550 
Wire Notes Line
	8050 550  5700 550 
$Comp
L Device:R_Small R5
U 1 1
P 5200 900
F 0 "R5" H 5259 946 50  0000 L CNN
F 1 "1k" H 5259 855 50  0000 L CNN
F 2 "Resistors_SMD:R_0603" H 5200 900 50  0001 C CNN
F 3 "~" H 5200 900 50  0001 C CNN
	1    5200 900 
	1    0    0    -1  
$EndComp
Wire Notes Line
	4550 550  4550 1550
Wire Notes Line
	5600 1550 5600 550 
Text Notes 600  650  0    50   Italic 10
DC In
Text Notes 1500 650  0    50   Italic 10
Daisy-Chain Connectors
Text Notes 2800 650  0    50   Italic 10
3.3V Linear Regulator
Text Notes 5750 650  0    50   Italic 10
5V Fan Linear Regulator
Text Notes 4600 650  0    50   Italic 10
Power LED
Wire Notes Line
	5600 1550 4550 1550
Wire Notes Line
	4550 550  5600 550 
Wire Notes Line
	5250 1800 5250 3900
Wire Notes Line
	5250 3900 850  3900
Wire Notes Line
	850  3900 850  1800
Wire Notes Line
	850  1800 5250 1800
Wire Notes Line
	5950 1800 5950 3900
Wire Notes Line
	5950 3900 10850 3900
Wire Notes Line
	10850 3900 10850 1800
Wire Notes Line
	10850 1800 5950 1800
Text Notes 900  1900 0    50   Italic 10
LED Driver
Text Notes 6000 1900 0    50   Italic 10
LED Array
Text Notes 1000 5700 0    50   Italic 10
Current Sense
Text Notes 1300 6350 0    50   ~ 0
I =
Text Notes 1550 6450 0    50   ~ 0
 R
Text Notes 1550 6300 0    50   ~ 0
0.1
Text Notes 1500 6350 0    50   ~ 0
______
Text Notes 1000 4250 0    50   Italic 10
Analog Dimming
Wire Notes Line
	5250 4000 850  4000
Wire Notes Line
	850  6650 5250 6650
Text Notes 10800 3850 2    50   ~ 0
C9 & C14 are optional for better smoothing
Text Notes 9550 2150 2    50   ~ 0
Everlight EAHC2835WD4 (5000K) & EAHC2835WD6 (6500K)
Text Notes 900  4100 0    50   Italic 10
Design Calculations
Text Notes 1100 5250 0    50   ~ 0
Pin 5 (CTRL) of the AL8843 allows for dimming via either an analog voltage or PWM signal.\nThe analog voltage control method is used in this design.\n\nAdjustment Range\nInput Range\nThis Design\n\nThe adjustment range in this design is greater than the input range to ensure full control reguardless\nof resistor tolerances.\n\nRV1 CW:brigther, CCW:dimmer when mounted on LED side.\nR1 sets the upper deadzone size (2.7k = 2.598 V).
Text Notes 1800 4750 0    50   ~ 0
: 10 to 100%\n: 0.4 to 2.5 V\n: 0.0 to 2.6 V
Wire Notes Line
	5250 6650 5250 4000
Wire Notes Line
	850  4000 850  6650
Text Notes 3000 2050 2    50   ~ 0
10 uF capacitors must be 50V X7R
Text Notes 1100 6150 0    50   ~ 0
Pin 3 (SET) of the AL8843 is the input for a high side current sense shunt.\nThis design uses a 0.033 ohm shunt to acheive 3 A average output current when dimming is at 100%.\n\n\nThe nominal average output current can be configured using those formula
Text Notes 2900 6350 0    50   ~ 0
R2=R3=R4 = R×3 = 0.033×3 = 0.1
Text Notes 1250 5450 0    50   ~ 0
Vupper = 
Text Notes 1700 5400 0    50   ~ 0
Vcc×RV1
Text Notes 1650 5450 0    50   ~ 0
___________
Text Notes 2150 5450 0    50   ~ 0
= 
Text Notes 1700 5550 0    50   ~ 0
R1+RV1
Text Notes 2350 5400 0    50   ~ 0
3.3×10k
Text Notes 2300 5450 0    50   ~ 0
____________
Text Notes 2350 5550 0    50   ~ 0
2.7k+10k
Text Notes 2850 5450 0    50   ~ 0
= 2.598 V
Text Notes 1800 6350 0    50   ~ 0
=
Text Notes 1950 6450 0    50   ~ 0
0.033
Text Notes 2000 6300 0    50   ~ 0
0.1
Text Notes 1950 6350 0    50   ~ 0
______
Text Notes 2250 6350 0    50   ~ 0
= 3
Text Notes 11200 6500 2    50   ~ 0
All resistors 1% 250ppm unless specified\nAll capacitors X7R unless specified
$EndSCHEMATC
